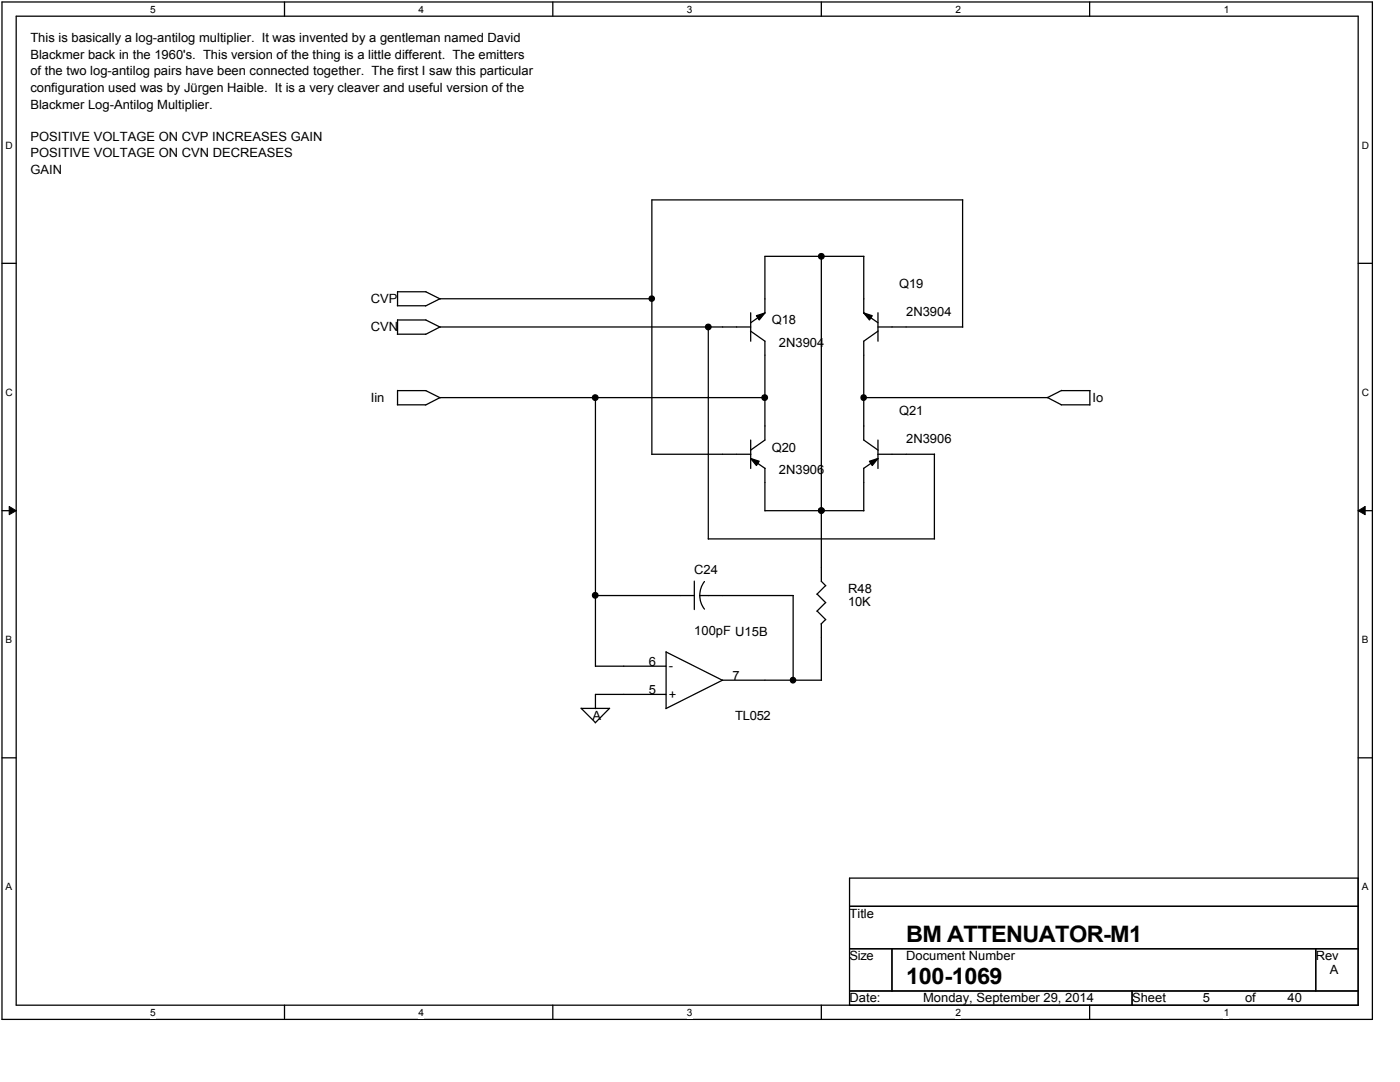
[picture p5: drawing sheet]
<svg xmlns="http://www.w3.org/2000/svg" width="279mm" height="216mm" viewBox="0 0 279 216" stroke-linecap="round" stroke-linejoin="round" font-family="sans-serif">
<path d="M.4 .4h273.5v203h-273.5zM3.2 3.2h267.9v197.4h-267.9z" fill="none" stroke="#000" stroke-width=".25"/>
<g fill="#fff">
<path d="M30 .7h1.1v2.3h-1.1z"/>
<path d="M30 200.9h1.1v2.3h-1.1z"/>
</g>
<path d="M56.8 .4v2.8M56.8 200.6v2.8" fill="none" stroke="#000" stroke-width=".25"/>
<g fill="#fff">
<path d="M83.5 .7h1.1v2.3h-1.1z"/>
<path d="M83.5 200.9h1.1v2.3h-1.1z"/>
</g>
<path d="M110.3 .4v2.8M110.3 200.6v2.8" fill="none" stroke="#000" stroke-width=".25"/>
<g fill="#fff">
<path d="M137.1 .7h1.1v2.3h-1.1z"/>
<path d="M137.1 200.9h1.1v2.3h-1.1z"/>
</g>
<path d="M163.9 .4v2.8M163.9 200.6v2.8" fill="none" stroke="#000" stroke-width=".25"/>
<g fill="#fff">
<path d="M190.7 .7h1.1v2.3h-1.1z"/>
<path d="M190.7 200.9h1.1v2.3h-1.1z"/>
</g>
<path d="M217.5 .4v2.8M217.5 200.6v2.8" fill="none" stroke="#000" stroke-width=".25"/>
<g fill="#fff">
<path d="M244.2 .7h1.1v2.3h-1.1z"/>
<path d="M244.2 200.9h1.1v2.3h-1.1z"/>
<path d="M1.1 27.9h1.5v2.2h-1.5z"/>
<path d="M271.8 27.9h1.4v2.2h-1.4z"/>
<path d="M1.1 77.2h1.5v2.2h-1.5z"/>
<path d="M271.8 77.2h1.4v2.2h-1.4z"/>
</g>
<path d="M.4 52.5h2.8M271.1 52.5h2.8" fill="none" stroke="#000" stroke-width=".25"/>
<g fill="#fff">
<path d="M1.1 126.5h1.3v2.3h-1.3z"/>
<path d="M271.8 126.5h1.3v2.3h-1.3z"/>
</g>
<path d="M.4 101.9h2.8M271.1 101.9h2.8" fill="none" stroke="#000" stroke-width=".25"/>
<path d="M1.8 101.1l1.4 .8-1.4 .8zM271.1 101.9l1.3-.8v1.6z" fill="#000"/>
<path d="M1.8 101.1l1.4 .8-1.4 .8zM271.1 101.9l1.3-.8v1.6z" fill="none" stroke="#000" stroke-width=".2"/>
<g fill="#fff">
<path d="M1.1 175.9h1.3v2.2h-1.3z"/>
<path d="M271.8 175.9h1.3v2.2h-1.3z"/>
</g>
<g fill="none" stroke="#000" stroke-width=".25">
<path d="M192.1 39.9v25.4M192.1 39.9h-62v50.8M79.3 58.2v2.8M79.3 58.2h5.7M85 58.2l2.8 1.5M130.1 59.6h-42.3l-2.9 1.5M163.9 51.1v64.9l.9 .9M172.4 51.1v11.4M172.4 51.1h-19.7v11.4M79.3 61h5.7M79.3 66.7h5.7M79.3 77.9h5.7"/>
<path d="M79.3 63.8v2.9M79.3 77.9v2.9M79.3 63.8h5.7M85 77.9l2.8 1.5M85 63.8l2.8 1.5M118.8 79.3v53.7M141.4 65.2v42.4M149.8 66l2.9 2.1v19.7l-2.9 2M149.8 65.2h-62l-2.9 1.5M149.8 62.4v5.7M151 63l1.7-.5-1.2 1.3zM152.7 62.4l-2.9 2"/>
<path d="M152.7 79.3h-64.9l-2.9 1.5M172.3 62.4l2.9 2M172.4 62.5l1.7 .5-.6 .8zM172.4 79.3h36.7M175.2 62.4v5.7M175.2 65.2h16.9M175.3 66l-2.9 2.1v19.7l2.9 2M209 79.3l2.8 1.5M211.8 77.9h5.7M211.9 77.9l-2.9 1.4M217.5 77.9v2.9M79.3 80.8h5.7"/>
<path d="M130.1 90.6h19.8M149.8 91.5l1.7 .5-.5 .9zM149.8 87.8v5.7M149.8 91.5l2.9 2M152.7 93.4v8.5M172.4 93.4v8.5M173.5 92l1.7-.5-1.1 1.4zM175.2 90.6h11.3M175.2 87.8v5.7M175.2 91.5l-2.9 2M186.5 90.6v16.9h-45.1M211.8 80.8h5.7"/>
<path d="M118.8 118.8h19.8M138.6 116v5.6M139.7 118.8l.2 1.5 .7 1.2M139.7 118.8h18.6v17M140.6 116l-.7 1.4-.2 1.4M152.7 101.9h19.7M163.1 118.5l1.7 1.8M164.8 116.8l-1.8 1.8M118.8 132.9h14.1M132.9 138.6h-14.1v2.8M144.2 135.8l-11.3-5.7v11.3M163.1 121.9l1.7 1.8"/>
<path d="M164 135.7h-19.8l-11.3 5.7M164.8 120.2l-1.8 1.8M164.8 123.6l-.9 .9v11.3M.4 151.2h2.8M116 141.3l2.8 2.9M116 141.4h5.7M121.6 141.4l-2.8 2.8M271.1 151.2h2.8M169.5 175.2h101.6v25.4h-101.6zM169.5 180.8h101.6M169.5 189.3h101.6M169.5 197.7h101.6"/>
<path d="M178 189.3v8.4M225.9 197.7v2.9M262.6 189.3v8.4"/>
<circle cx="130.1" cy="59.6" r=".54"/>
<circle cx="163.9" cy="51.1" r=".56"/>
<circle cx="118.8" cy="79.3" r=".56"/>
<circle cx="141.3" cy="65.2" r=".56"/>
<circle cx="152.6" cy="79.3" r=".56"/>
<circle cx="172.3" cy="79.3" r=".55"/>
<circle cx="118.8" cy="118.8" r=".56"/>
<circle cx="163.9" cy="101.9" r=".55"/>
<circle cx="158.2" cy="135.7" r=".55"/>
</g>
<g fill="#000">
<path d="M151 63l1.7-.5-1.2 1.3zM172.4 62.5l1.7 .5-.6 .8zM149.8 91.5l1.7 .5-.5 .9zM173.5 92l1.7-.5-1.1 1.4z"/>
<circle cx="130.1" cy="59.6" r=".54"/>
<circle cx="163.9" cy="51.1" r=".56"/>
<circle cx="118.8" cy="79.3" r=".56"/>
<circle cx="141.3" cy="65.2" r=".56"/>
<circle cx="152.6" cy="79.3" r=".56"/>
<circle cx="172.3" cy="79.3" r=".55"/>
<circle cx="118.8" cy="118.8" r=".56"/>
<circle cx="163.9" cy="101.9" r=".55"/>
<circle cx="158.2" cy="135.7" r=".55"/>
</g>
<g font-size="4.5">
<text x="180.8" y="187.9">BM ATTENUATOR-M1</text>
<text x="180.8" y="196.3">100-1069</text>
</g>
<g font-size="2.5">
<text x="6.1" y="8.4">This is basically a log-antilog multiplier. It was invented by a gentleman named David</text>
<text x="6.1" y="11.7">Blackmer back in the 1960's. This version of the thing is a little different. The emitters</text>
<text x="6.1" y="15">of the two log-antilog pairs have been connected together. The first I saw this particular</text>
<text x="6.1" y="18.4">configuration used was by Jürgen Haible. It is a very cleaver and useful version of the</text>
<text x="6.1" y="21.7">Blackmer Log-Antilog Multiplier.</text>
<text x="6.1" y="28.1">POSITIVE VOLTAGE ON CVP INCREASES GAIN</text>
<text x="6.1" y="31.4">POSITIVE VOLTAGE ON CVN DECREASES</text>
<text x="6.1" y="34.8">GAIN</text>
<text x="179.5" y="57.4">Q19</text>
<text x="74" y="60.5">CVP</text>
<text x="154.1" y="64.7">Q18</text>
<text x="180.8" y="63">2N3904</text>
<text x="74" y="66.1">CVN</text>
<text x="155.4" y="69.2">2N3904</text>
<text x="74" y="80.2">Iin</text>
<text x="179.5" y="82.8">Q21</text>
<text x="218.1" y="80.2">Io</text>
<text x="180.8" y="88.4">2N3906</text>
<text x="154.1" y="90.1">Q20</text>
<text x="155.4" y="94.6">2N3906</text>
<text x="138.6" y="114.6">C24</text>
<text x="169.3" y="118.3">R48</text>
<text x="169.3" y="120.8">10K</text>
<text x="138.6" y="126.7">100pF U15B</text>
<text x="129.5" y="132.9">6</text>
<text x="133.5" y="133.8">-</text>
<text x="146.2" y="135.7">7</text>
<text x="118.2" y="143.6">A</text>
<text x="129.5" y="138.5">5</text>
<text x="133.5" y="139.4">+</text>
<text x="146.7" y="143.6">TL052</text>
<text x="169.5" y="183.1">Title</text>
<text x="169.5" y="191.6">Size</text>
<text x="180.8" y="191.6">Document Number</text>
<text x="262.6" y="191.6">Rev</text>
<text x="265.4" y="194.4">A</text>
<text x="169.5" y="200">Date:</text>
<text x="184.2" y="200">Monday, September 29, 2014</text>
<text x="225.9" y="200">Sheet</text>
<text x="240" y="200">5</text>
<text x="248.5" y="200">of</text>
<text x="257" y="200">40</text>
</g>
<g font-size="2">
<text x="30" y="2.6">5</text>
<text x="83.5" y="2.6">4</text>
<text x="137.1" y="2.6">3</text>
<text x="190.7" y="2.6">2</text>
<text x="244.2" y="2.6">1</text>
<text x="1.1" y="29.7">D</text>
<text x="271.8" y="29.7">D</text>
<text x="1.1" y="79">C</text>
<text x="271.8" y="79">C</text>
<text x="1.1" y="128.4">B</text>
<text x="271.8" y="128.4">B</text>
<text x="1.1" y="177.7">A</text>
<text x="271.8" y="177.7">A</text>
<text x="30" y="202.7">5</text>
<text x="83.5" y="202.7">4</text>
<text x="137.1" y="202.7">3</text>
<text x="190.7" y="202.7">2</text>
<text x="244.2" y="202.7">1</text>
</g>
</svg>
